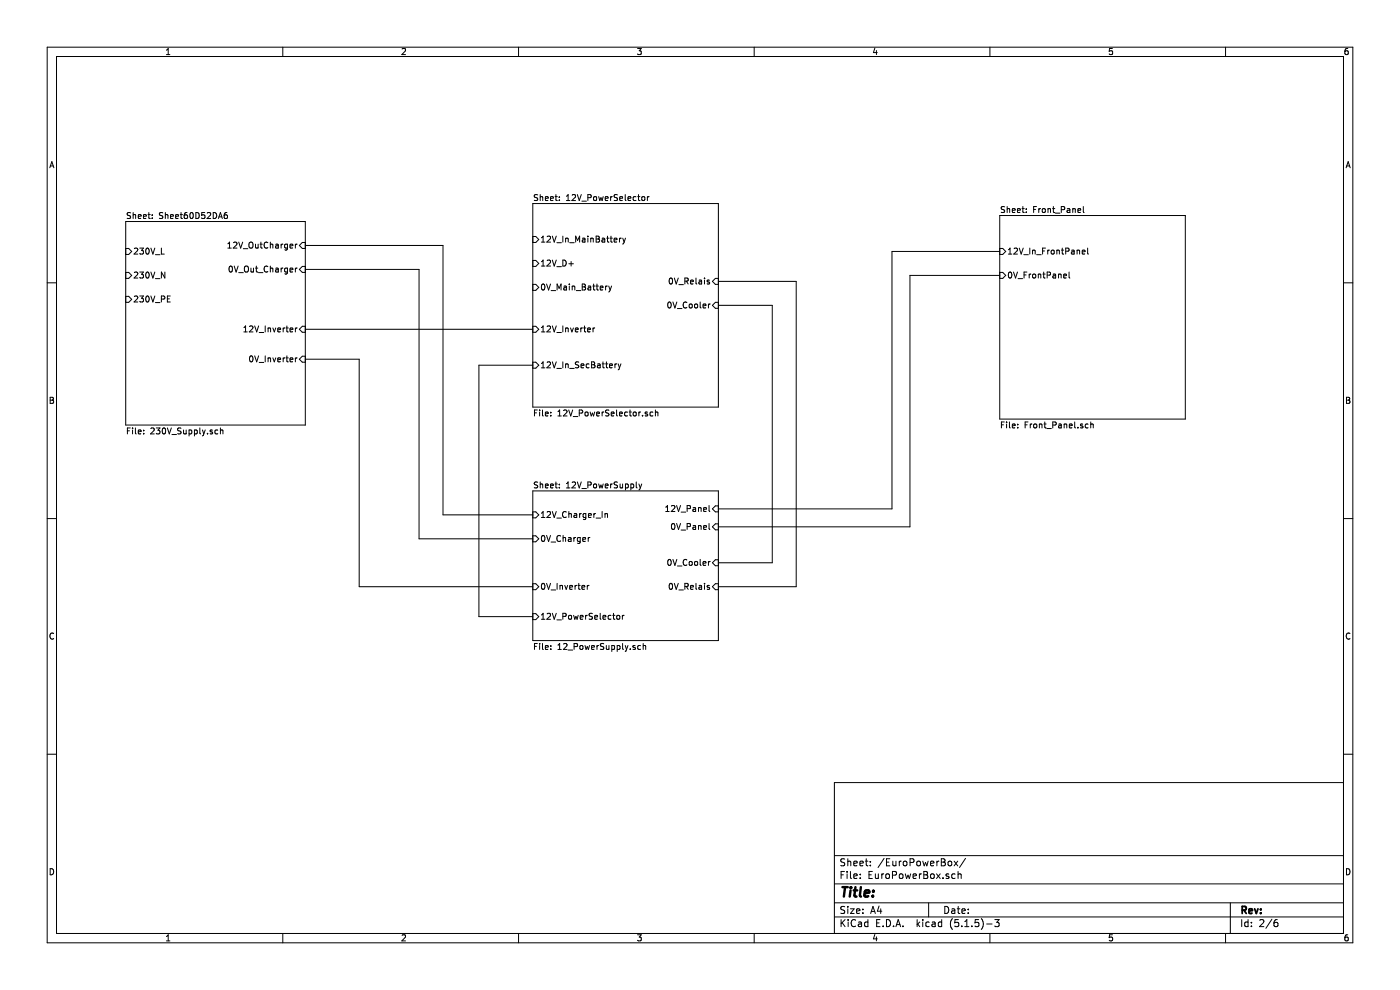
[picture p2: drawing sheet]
EESchema Schematic File Version 4
EELAYER 30 0
EELAYER END
$Descr A4 11693 8268
encoding utf-8
Sheet 5 6
Title ""
Date ""
Rev ""
Comp ""
Comment1 ""
Comment2 ""
Comment3 ""
Comment4 ""
$EndDescr
$Sheet
S 1050 1850 1500 1700
U 60D52DA7
F0 "Sheet60D52DA6" 50
F1 "230V_Supply.sch" 50
F2 "230V_L" I L 1050 2100 50 
F3 "230V_N" I L 1050 2300 50 
F4 "230V_PE" I L 1050 2500 50 
F5 "12V_Inverter" I R 2550 2750 50 
F6 "0V_Inverter" I R 2550 3000 50 
F7 "12V_OutCharger" I R 2550 2050 50 
F8 "0V_Out_Charger" I R 2550 2250 50 
$EndSheet
$Sheet
S 4450 1700 1550 1700
U 60D52DDD
F0 "12V_PowerSelector" 50
F1 "12V_PowerSelector.sch" 50
F2 "12V_In_MainBattery" I L 4450 2000 50 
F3 "12V_In_SecBattery" I L 4450 3050 50 
F4 "0V_Relais" I R 6000 2350 50 
F5 "12V_D+" I L 4450 2200 50 
F6 "0V_Cooler" I R 6000 2550 50 
F7 "0V_Main_Battery" I L 4450 2400 50 
F8 "12V_Inverter" I L 4450 2750 50 
$EndSheet
$Sheet
S 8350 1800 1550 1700
U 60D52E4F
F0 "Front_Panel" 50
F1 "Front_Panel.sch" 50
F2 "12V_In_FrontPanel" I L 8350 2100 50 
F3 "0V_FrontPanel" I L 8350 2300 50 
$EndSheet
$Sheet
S 4450 4100 1550 1250
U 60D84F6F
F0 "12V_PowerSupply" 50
F1 "12_PowerSupply.sch" 50
F2 "0V_Charger" I L 4450 4500 50 
F3 "12V_Panel" I R 6000 4250 50 
F4 "0V_Inverter" I L 4450 4900 50 
F5 "0V_Relais" I R 6000 4900 50 
F6 "0V_Cooler" I R 6000 4700 50 
F7 "12V_Charger_In" I L 4450 4300 50 
F8 "12V_PowerSelector" I L 4450 5150 50 
F9 "0V_Panel" I R 6000 4400 50 
$EndSheet
Wire Wire Line
	2550 2050 3700 2050
Wire Wire Line
	3700 2050 3700 4300
Wire Wire Line
	3700 4300 4450 4300
Wire Wire Line
	2550 2250 3500 2250
Wire Wire Line
	3500 2250 3500 4500
Wire Wire Line
	3500 4500 4450 4500
Wire Wire Line
	2550 3000 3000 3000
Wire Wire Line
	3000 3000 3000 4900
Wire Wire Line
	3000 4900 4450 4900
Wire Wire Line
	6000 2350 6650 2350
Wire Wire Line
	6650 2350 6650 4900
Wire Wire Line
	6650 4900 6000 4900
Wire Wire Line
	6000 4700 6450 4700
Wire Wire Line
	6450 4700 6450 2550
Wire Wire Line
	6450 2550 6000 2550
Wire Wire Line
	2550 2750 4450 2750
Wire Wire Line
	4450 3050 4000 3050
Wire Wire Line
	4000 3050 4000 5150
Wire Wire Line
	4000 5150 4450 5150
Wire Wire Line
	6000 4250 7450 4250
Wire Wire Line
	7450 4250 7450 2100
Wire Wire Line
	7450 2100 8350 2100
Wire Wire Line
	6000 4400 7600 4400
Wire Wire Line
	7600 4400 7600 2300
Wire Wire Line
	7600 2300 8350 2300
$EndSCHEMATC
